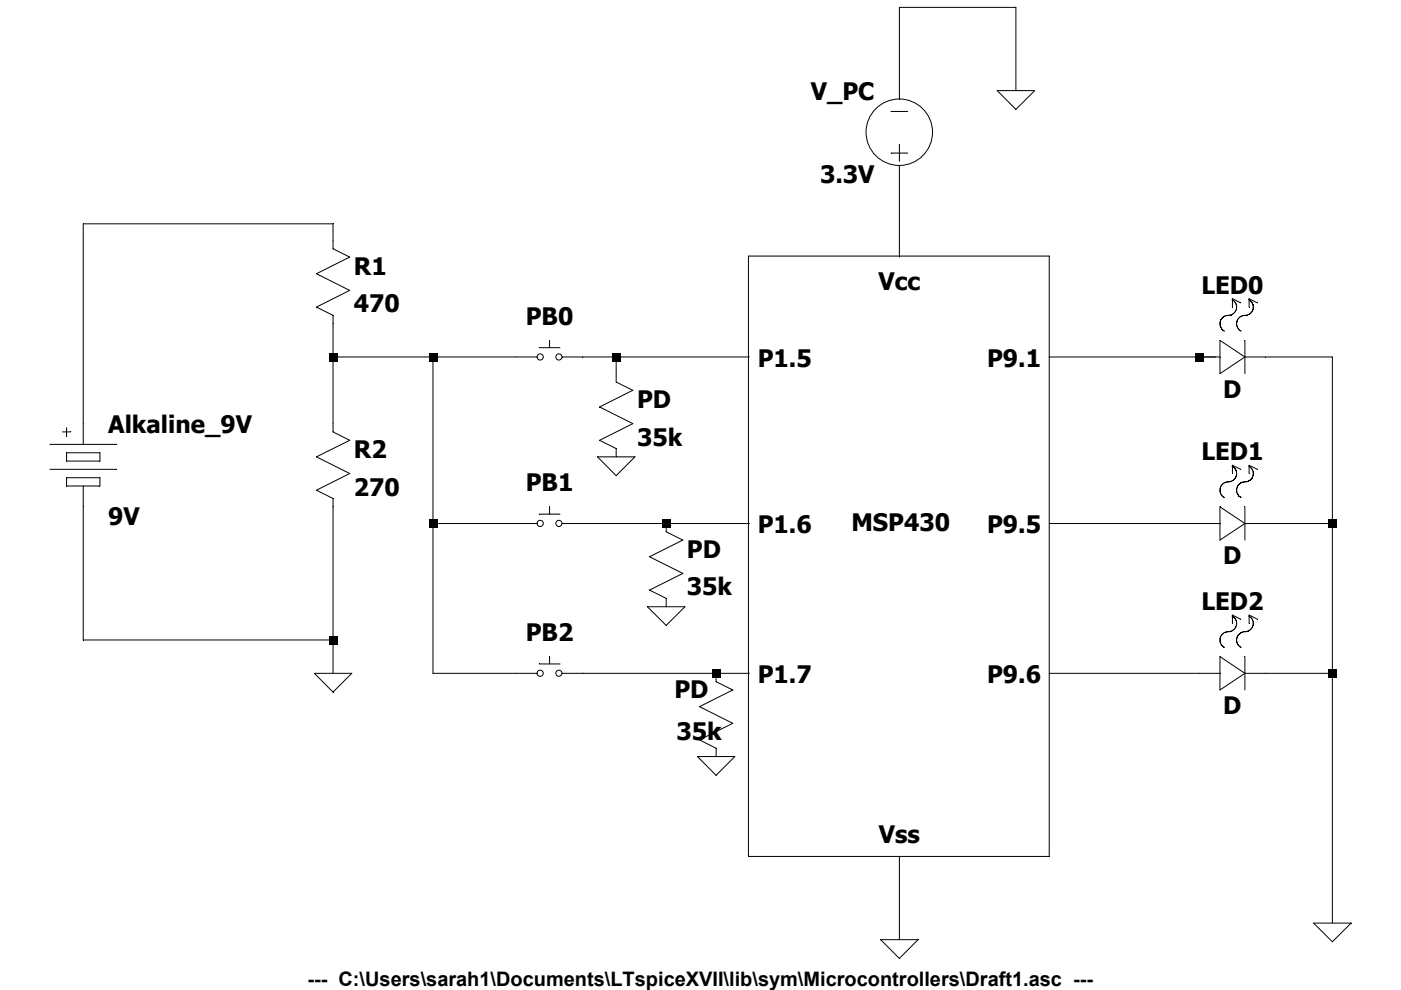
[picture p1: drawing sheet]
<svg xmlns="http://www.w3.org/2000/svg" width="297mm" height="210mm" viewBox="0 0 297 210" stroke-linecap="round" stroke-linejoin="round" font-family="sans-serif">
<g fill="none" stroke="#000" stroke-width=".21">
<path d="M211.4 19.2h8l-4 4zM215.4 19.2v-17.6h-24.7v19.4M188.9 32.5h3.5M188.9 23.6h3.5M190.7 30.7v3.5M190.7 35.1v19.4M158.7 54.3h63.8v127.4h-63.8zM70.6 75.7h43.3M91.8 75.7v67.1h22.1M114.3 73.7h4.4M116.5 72.2v1.5M119.2 75.7h39.7"/>
<path d="M130.6 75.7v5.3l3.6 1.8-7.1 3.5 7.1 3.6-7.1 3.5 3.5 1.7v1.8M222.5 75.7h36.2M258.7 72.2l5.2 3.5-5.2 3.5zM261.2 63.5l.6 .5 .3 .5M262.1 64.5a1.88 1.88 0 0 1-2.1 2.5 1.76 1.76 0 0 0-1.3 1.5 1.76 1.76 0 0 0 .9 1.7M263.1 64.2l-1.8-.8v1.7M263.9 75.7h18.6v120.1M263.9 72.2v7M264.7 63.5a1.83 1.83 0 0 1 .9 2.3 1.83 1.83 0 0 1-2.1 1.2 1.76 1.76 0 0 0-1.3 1.5 1.76 1.76 0 0 0 1 1.7M266.6 64.2l-1.8-.8v1.7M10.6 94.3h14.1M10.6 99.5h14.1"/>
<path d="M13.2 91.6h1.8M14.1 96h7.1v1.8h-7.1zM14.1 90.7v1.8M17.6 94.3v-46.8h53v5.3l3.5 1.7-7 3.6 7 3.5-7 3.5 3.5 1.8v24.7l3.5 1.8-7 3.5 7 3.5-7 3.6 3.5 1.7v37.1M126.7 96.9h7.9l-4 4zM261.2 98.9l.6 .4 .3 .5M262.1 99.8a1.86 1.86 0 0 1-2.1 2.5 1.77 1.77 0 0 0-1.3 1.5 1.77 1.77 0 0 0 .9 1.8M263.1 99.5l-1.8-.8v1.7M264.7 98.9a1.82 1.82 0 0 1 .9 2.2 1.82 1.82 0 0 1-2.1 1.2 1.78 1.78 0 0 0-1.3 1.5 1.78 1.78 0 0 0 1 1.8M266.6 99.5l-1.8-.8v1.7M14.1 101.3h7.1v1.8h-7.1zM17.6 103.1v32.6h53"/>
<path d="M91.8 111h22.1M114.3 109.1h4.4M116.5 107.5v1.6M119.2 111h39.7M141.2 111v1.8l3.6 1.8-7.1 3.5 7.1 3.5-7.1 3.6 3.5 1.7v1.8M222.5 111h36.2M258.7 107.5l5.2 3.5-5.2 3.6zM263.9 111h18.6M263.9 107.5v7.1M116.5 139.3v1.5M137.3 128.7h7.9l-4 4zM258.7 139.3l5.2 3.5-5.2 3.5z"/>
<path d="M261.2 130.6l.5 .4 .4 .6M262.1 131.6a1.88 1.88 0 0 1-2.1 2.4 1.76 1.76 0 0 0-1.3 1.6 1.76 1.76 0 0 0 .9 1.7M263.1 131.3l-1.8-.8v1.7M263.9 139.3v7M264.7 130.6l.4 .3a1.63 1.63 0 0 1 .6 1.4 1.92 1.92 0 0 1-2.2 1.7 1.76 1.76 0 0 0-1.3 1.6 1.76 1.76 0 0 0 1 1.7M266.6 131.3l-1.8-.8v1.7M66.7 142.8h7.9l-4 4zM114.3 140.8h4.4M119.2 142.8h39.7M151.8 142.8v1.8l3.6 1.7-7.1 3.6 7.1 3.5-7.1 3.5 3.5 1.8v1.8M222.5 142.8h36.2M263.9 142.8h18.6"/>
<path d="M147.9 160.5h7.9l-4 3.9zM186.7 199.3h7.9l-3.9 4zM190.7 181.7v17.6M278.5 195.8h8l-4 3.9z"/>
<circle cx="190.7" cy="28" r="7"/>
<circle cx="114.5" cy="75.7" r=".66"/>
<circle cx="118.5" cy="75.7" r=".65"/>
<circle cx="114.5" cy="111" r=".66"/>
<circle cx="118.5" cy="111" r=".65"/>
<circle cx="114.5" cy="142.8" r=".65"/>
<circle cx="118.5" cy="142.8" r=".65"/>
</g>
<path d="M69.7 74.8h1.8v1.8h-1.8zM90.9 74.8h1.8v1.8h-1.8zM129.7 74.8h1.8v1.8h-1.8zM253.3 74.8h1.8v1.8h-1.8zM90.9 110.2h1.8v1.8h-1.8zM140.4 110.2h1.8v1.8h-1.8zM281.6 110.2h1.8v1.8h-1.8zM69.7 134.9h1.8v1.8h-1.8zM150.9 141.9h1.8v1.8h-1.8zM281.6 141.9h1.8v1.8h-1.8z" fill="#000"/>
<g font-size="5.1">
<text x="171.9" y="21.3">V_PC</text>
<text x="173.9" y="38.9">3.3V</text>
<text x="75" y="58.3">R1</text>
<text x="186.3" y="61.4">Vcc</text>
<text x="254.7" y="62.3">LED0</text>
<text x="75" y="66.3">470</text>
<text x="111.5" y="68.9">PB0</text>
<text x="160.7" y="77.7">P1.5</text>
<text x="209.3" y="77.7">P9.1</text>
<text x="135.1" y="86.6">PD</text>
<text x="259.4" y="84.3">D</text>
<text x="22.9" y="91.9">Alkaline_9V</text>
<text x="135.1" y="94.5">35k</text>
<text x="75" y="97.2">R2</text>
<text x="254.7" y="97.6">LED1</text>
<text x="75" y="105.1">270</text>
<text x="111.5" y="104.2">PB1</text>
<text x="22.9" y="111.3">9V</text>
<text x="160.7" y="113.1">P1.6</text>
<text x="180.5" y="112.6">MSP430</text>
<text x="209.3" y="113.1">P9.5</text>
<text x="145.6" y="118.4">PD</text>
<text x="259.4" y="119.7">D</text>
<text x="145.6" y="126.3">35k</text>
<text x="254.7" y="129.4">LED2</text>
<text x="111.5" y="136">PB2</text>
<text x="143" y="148.1">PD</text>
<text x="160.7" y="144.8">P1.7</text>
<text x="209.3" y="144.8">P9.6</text>
<text x="259.4" y="151.4">D</text>
<text x="143.4" y="157">35k</text>
<text x="186.3" y="178.8">Vss</text>
</g>
<text font-size="4.2" x="65.2" y="209.1">--- C:\Users\sarah1\Documents\LTspiceXVII\lib\sym\Microcontrollers\Draft1.asc ---</text>
</svg>
